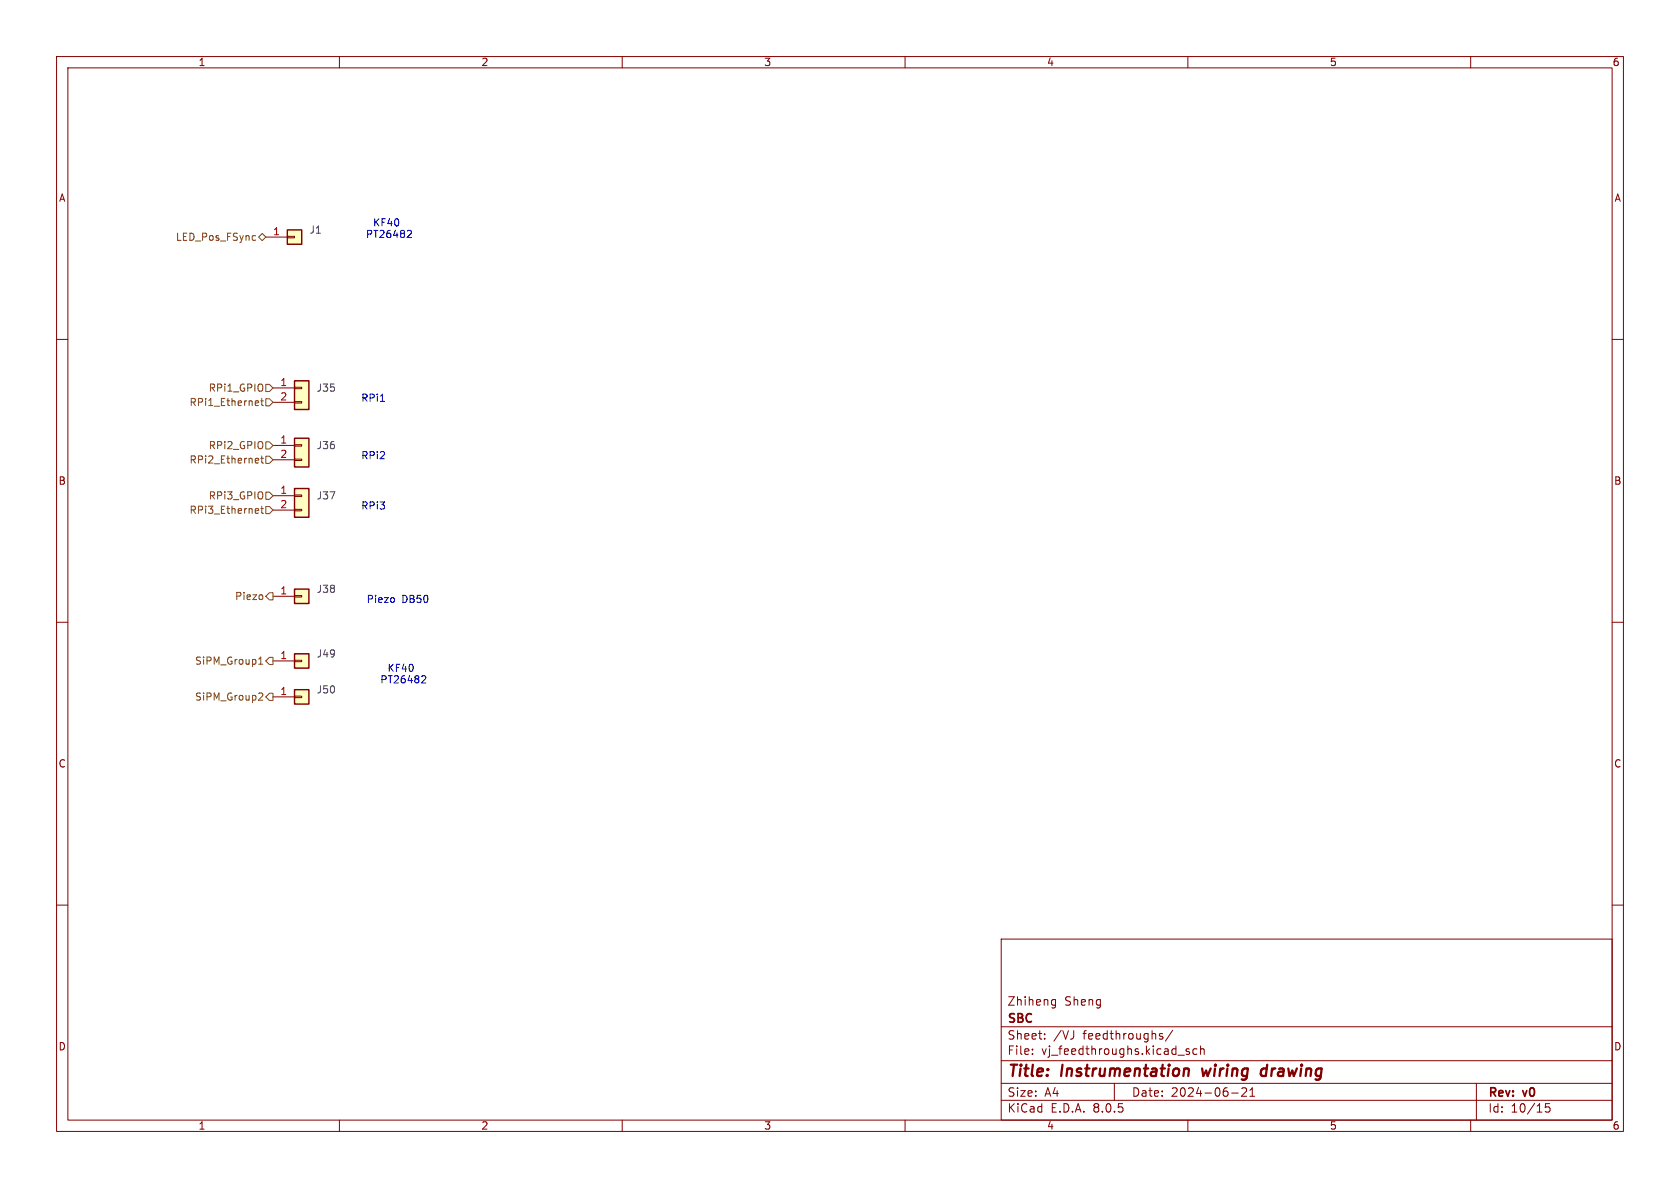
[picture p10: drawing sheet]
<svg xmlns="http://www.w3.org/2000/svg" width="297mm" height="210mm" viewBox="0 0 297 210" stroke-linecap="round" stroke-linejoin="round" font-family="sans-serif">
<g fill="none" stroke="#840000" stroke-width=".18">
<path d="M10 10h277v190h-277zM12 12h273v186h-273zM60 10v2M110 10v2M160 10v2M210 10v2M260 10v2M10 60h2M285 60h2M10 110h2M285 110h2M10 160h2"/>
<path d="M285 160h2M177 166h108v32h-108zM186 177.6h.6M186 176.8h.6M186.6 176.7v1.2l-.1 .2-.4 .1M60 198v2M110 198v2M160 198v2M177 194.5h108M177 191.5h108M177 187.5h108M177 181.5h108"/>
<path d="M182.5 186.3v.1M182.5 185.5v.1M184.7 183.6v.1M184.7 182.8v.1M197 191.5v3M205 183.1l.5 .2 .1 .2-.2 .2-.4-.1M205 182.8h.5M207.3 182.1l-1.3 2M210 198v2M210.2 185.5l-.3-.1-.2 .2v.2l.5 .2v.3h-.5M211.6 185.5l-.4-.1-.3 .3v.4l.1 .2h.6M212.2 185.5l.3-.1 .3 .1 .1 .9"/>
<path d="M212.2 184.9v1.5M217.7 193.2h1.2M220.3 192.4v.5l-.8 .9h.9M221 193.8h.8M221 192.7l.4-.4v1.5M260 198v2M261 191.5v6.5M274 195.1h-.8v.7l.2-.1h.5l.1 .3v.5l-.3 .1-.5-.1"/>
</g>
<path d="M209.7 188.9l.4 .1 .1 .2-.1 1M212.5 188.9l.2 1.3 .5-.9M223.9 189a.66 .66 0 0 0-1 .3v.5l.1 .3 .2 .1 .6-.1M224 188.2l-.2 2" fill="none" stroke="#840000" stroke-width=".4"/>
<path d="M52.1 67.3h2.5v5.1h-2.5z" fill="#ffffc2"/>
<path d="M48.3 68.6h3.8M48.3 71.1h3.8M52.1 71h1.2v.2h-1.2zM52.1 68.5h1.2v.2h-1.2z" fill="none" stroke="#840000" stroke-width=".18"/>
<path d="M52.1 67.3h2.5v5.1h-2.5z" fill="none" stroke="#840000" stroke-width=".25"/>
<path d="M50.8 40.6h2.5v2.6h-2.5z" fill="#ffffc2"/>
<path d="M47 41.9h3.8M50.8 41.8h1.3v.2h-1.3z" fill="none" stroke="#840000" stroke-width=".18"/>
<path d="M50.8 40.6h2.5v2.6h-2.5z" fill="none" stroke="#840000" stroke-width=".25"/>
<path d="M52.1 104.1h2.5v2.6h-2.5z" fill="#ffffc2"/>
<path d="M48.3 105.4h3.8M52.1 105.3h1.2v.2h-1.2z" fill="none" stroke="#840000" stroke-width=".18"/>
<path d="M52.1 104.1h2.5v2.6h-2.5z" fill="none" stroke="#840000" stroke-width=".25"/>
<path d="M52.1 115.6h2.5v2.5h-2.5z" fill="#ffffc2"/>
<path d="M48.3 116.8h3.8M52.1 116.7h1.2v.3h-1.2z" fill="none" stroke="#840000" stroke-width=".18"/>
<path d="M52.1 115.6h2.5v2.5h-2.5z" fill="none" stroke="#840000" stroke-width=".25"/>
<path d="M52.1 121.9h2.5v2.6h-2.5z" fill="#ffffc2"/>
<path d="M48.3 123.2h3.8M52.1 123.1h1.2v.2h-1.2z" fill="none" stroke="#840000" stroke-width=".18"/>
<path d="M52.1 121.9h2.5v2.6h-2.5z" fill="none" stroke="#840000" stroke-width=".25"/>
<path d="M52.1 86.4h2.5v5h-2.5z" fill="#ffffc2"/>
<path d="M48.3 87.6h3.8M48.3 90.2h3.8M52.1 90h1.2v.3h-1.2zM52.1 87.5h1.2v.3h-1.2z" fill="none" stroke="#840000" stroke-width=".18"/>
<path d="M52.1 86.4h2.5v5h-2.5z" fill="none" stroke="#840000" stroke-width=".25"/>
<path d="M52.1 77.5h2.5v5.1h-2.5z" fill="#ffffc2"/>
<path d="M48.3 78.7h3.8M52.1 78.6h1.2v.3h-1.2zM48.3 81.3h3.8M52.1 81.2h1.2v.2h-1.2z" fill="none" stroke="#840000" stroke-width=".18"/>
<path d="M52.1 77.5h2.5v5.1h-2.5z" fill="none" stroke="#840000" stroke-width=".25"/>
<g fill="none" stroke="#725600" stroke-width=".18">
<path d="M44.8 41.6l.4 .1M45.2 42.4l-.4 .1M45.7 41.9l.7-.6 .6 .6-.6 .6zM45.3 70.9h.4v.3l-.6 .1M45.7 71.6l-.4 .1M46.1 70.9h.5M46.3 70.4v1.1l.3 .2M47 70.5h.6l.7 .6-.7 .7h-.6zM47 67.9h.6l.7 .7-.7 .6h-.6zM47 78.1h.6l.7 .6-.7 .7h-.6zM45.3 81l.4 .1v.2l-.6 .1M45.3 89.9l.4 .1v.2l-.6 .1"/>
<path d="M45.7 81.8l-.4 .1M45.7 90.7h-.4M46.1 81h.5M46.1 89.9h.5M46.3 80.6v1.1l.3 .2M46.3 89.5v1.1l.3 .1M47 80.6h.6l.7 .7-.7 .6h-.6zM47 87h.6l.7 .6-.7 .7h-.6zM47 89.5h.6l.7 .7-.7 .6h-.6zM45.7 117.4h.8M45.7 116.5l.4-.4v1.3M46.4 105.3v.6"/>
<path d="M47.6 104.8h.7v1.2h-.7l-.6-.6zM47.6 116.2h.7v1.3h-.7l-.6-.7zM45.9 122.5l.4 .1 .2 .3-.8 .9h.8M47.6 122.6h.7v1.2h-.7l-.6-.6z"/>
</g>
<path d="M72.2 40.7l.4 .1 .1 .3-.8 .9h.8M67.2 70.9h.8M69.7 105.8v.6M74.7 119.5h.5l.1 .3-.8 .9h.8" fill="none" stroke="#0000c2" stroke-width=".18"/>
<g font-size="2.8" fill="#840000">
<text x="178" y="190.9">Title:</text>
<text x="187.7" y="190.9">Instrumentation</text>
<text x="213.4" y="190.9">wiring</text>
<text x="224.6" y="190.9">drawing</text>
</g>
<g font-size="2.1" fill="#840000">
<text x="178" y="178">Zhiheng</text>
<text x="188.2" y="178">Sheng</text>
<text x="178" y="184">Sheet:</text>
<text x="178" y="181.2">SBC</text>
<text x="186.2" y="184">/VJ</text>
<text x="191.5" y="184">feedthroughs/</text>
<text x="178" y="186.7">File:</text>
<text x="184.1" y="186.7">vj_feedthroughs.kicad_sch</text>
<text x="178" y="196.9">KiCad</text>
<text x="178" y="194.1">Size:</text>
<text x="184.7" y="194.1">A4</text>
<text x="185.7" y="196.9">E.D.A.</text>
<text x="193.3" y="196.9">8.0.5</text>
<text x="200" y="194.1">Date:</text>
<text x="207" y="194.1">2024-06-21</text>
<text x="263" y="194.3">Rev:</text>
<text x="263" y="196.9">Id:</text>
<text x="267.1" y="196.9">10/15</text>
<text x="269.4" y="194.3">v0</text>
</g>
<g font-size="1.8" fill="#840000">
<text x="35" y="11.9">1</text>
<text x="85" y="11.9">2</text>
<text x="135" y="11.9">3</text>
<text x="185" y="11.9">4</text>
<text x="235" y="11.9">5</text>
<text x="285" y="11.9">6</text>
<text x="10.3" y="35.9">A</text>
<text x="285.3" y="35.9">A</text>
<text x="10.3" y="85.9">B</text>
<text x="285.3" y="85.9">B</text>
<text x="10.3" y="135.9">C</text>
<text x="285.3" y="135.9">C</text>
<text x="10.3" y="185.9">D</text>
<text x="285.3" y="185.9">D</text>
<text x="35" y="199.9">1</text>
<text x="85" y="199.9">2</text>
<text x="135" y="199.9">3</text>
<text x="185" y="199.9">4</text>
<text x="235" y="199.9">5</text>
<text x="285" y="199.9">6</text>
</g>
<g font-size="1.8" fill="#a90000">
<text x="48.2" y="41.7">1</text>
<text x="49.5" y="68.3">1</text>
<text x="49.5" y="70.9">2</text>
<text x="49.5" y="78.5">1</text>
<text x="49.5" y="81">2</text>
<text x="49.5" y="87.4">1</text>
<text x="49.5" y="89.9">2</text>
<text x="49.5" y="105.2">1</text>
<text x="49.5" y="116.6">1</text>
<text x="49.5" y="122.9">1</text>
</g>
<g font-size="1.8" fill="#006464">
<text x="54.6" y="41.5">J1</text>
<text x="55.9" y="69.4">J35</text>
<text x="55.9" y="79.6">J36</text>
<text x="55.9" y="88.5">J37</text>
<text x="55.9" y="105">J38</text>
<text x="55.9" y="116.4">J49</text>
<text x="55.9" y="122.8">J50</text>
</g>
<g font-size="1.8" fill="#0000c2">
<text x="65.9" y="40.2">KF40</text>
<text x="64.6" y="42.3">PT26482</text>
<text x="63.8" y="71.2">RPi1</text>
<text x="63.8" y="81.4">RPi2</text>
<text x="63.8" y="90.3">RPi3</text>
<text x="64.7" y="106.8">Piezo</text>
<text x="71" y="106.8">DB50</text>
<text x="68.4" y="119">KF40</text>
<text x="67.1" y="121">PT26482</text>
</g>
<g font-size="1.8" fill="#725600">
<text x="31" y="42.8">LED_Pos_FSync</text>
<text x="33.4" y="72">RPi1_Ethernet</text>
<text x="36.8" y="69.4">RPi1_GPIO</text>
<text x="33.4" y="82.1">RPi2_Ethernet</text>
<text x="36.8" y="79.6">RPi2_GPIO</text>
<text x="36.8" y="88.5">RPi3_GPIO</text>
<text x="33.4" y="91">RPi3_Ethernet</text>
<text x="41.5" y="106.3">Piezo</text>
<text x="34.4" y="117.7">SiPM_Group1</text>
<text x="34.4" y="124.1">SiPM_Group2</text>
</g>
</svg>
